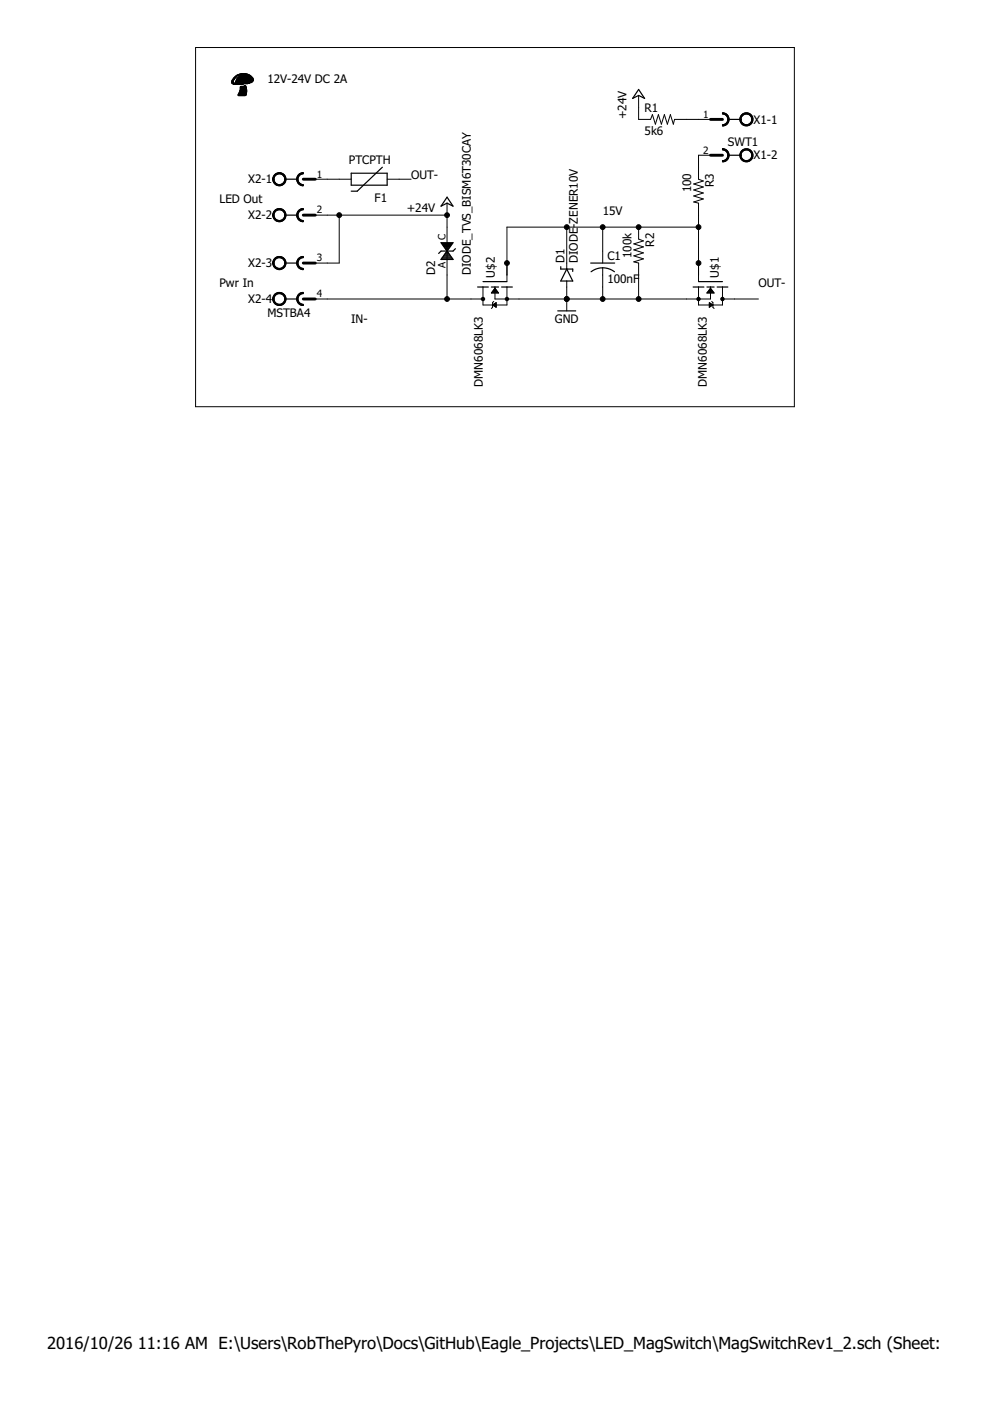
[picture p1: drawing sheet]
<svg xmlns="http://www.w3.org/2000/svg" width="210mm" height="297mm" viewBox="0 0 210 297" stroke-linecap="round" stroke-linejoin="round" font-family="sans-serif">
<g fill="none" stroke="#000" stroke-width=".21">
<path d="M41.5 10.1h126.9v76.1h-126.9zM66.8 38h7.7M82.1 38h5.1M135.4 20.2v5.1h2.5l.4-1 .7 2 .6-2 .6 2 .7-2 .6 2 .6-2 .7 2 .2-1h7.6M150.6 32.9h-2.5v5.1l1 .4-2 .6 2 .6-2 .7 2 .6-2 .7 2 .6-2 .6 1 .3v16.5M66.8 45.6h28M71.9 45.6v10.2h-5.1M94.8 43.1v20.3M120.2 48.2v8.8M120.2 59.6v6.3M127.8 48.2v7.6M127.8 56.8v6.6"/>
<path d="M135.4 48.2v2.5l1 .4-2 .6 2 .6-2 .7 2 .6-2 .7 2 .6-2 .6 1 .3v7.6M148.1 48.2h-40.6v11.4M66.8 63.4h35.6M102.4 60.9v3.8h5.1v-3.8M104.2 62.1h1.5M104.3 62h1.3M104.4 61.8h1.1M104.4 64.7l.8-.5v1zM104.5 61.7h.9M104.5 64.6h.7M104.5 64.7h.7M104.6 61.6h.7"/>
<path d="M104.6 61.5h.6M104.7 64.5h.5M104.7 63.9l-.3 .3v1l-.2 .2M104.7 64.9h.5M104.8 61.4h.3M104.8 61.2h.2M104.9 64.4h.3M104.9 65h.3M104.9 61.1h.1M104.9 60.9v2.5h45.7v-2.5M104.9 61.1l.8 1h-1.5zM105 64.2h.2"/>
<path d="M105.1 65.1h.1M148.1 60.9v3.8h5.1v-3.8M149.9 62.1h1.5M150 62h1.3M150.1 61.8h1.1M150.2 61.7h.9M150.3 61.6h.7M150.4 61.5h.5M150.4 64.2l.8 .5-.8 .5zM150.4 65.1h.1M150.4 65h.3M150.4 64.9h.5"/>
<path d="M150.4 64.7h.6M150.4 64.6h.7M150.4 64.5h.5M150.4 64.4h.3M150.4 64.2h.1M150.5 61.4h.3M150.5 61.2h.2M150.6 61.1h.1M150.6 61.1l.8 1h-1.5zM150.9 63.9l.3 .3v1l.2 .2M153.2 63.4h7.6"/>
</g>
<g fill="none" stroke="#000" stroke-width=".25">
<path d="M135.4 19l1.3 1.9-1.3-.7-1.3 .7zM60.5 38h2.5M74.5 36.7h7.6v2.6h-7.6zM81.1 35.5l-5.4 5h-1.2M154.5 25.3h2.5M154.5 32.9h2.5M60.5 45.6h2.5M60.5 55.8h2.5M93.5 51.5h2.6l-2.6 3.5h2.6zM93.6 54.9h2.4M93.6 51.6h2.3M93.7 54.7h2.1"/>
<path d="M93.8 51.8h2M93.9 54.5h1.8M93.9 52.1h1.7M94 54.3h1.5M94.1 52.3h1.4M94.2 54.1h1.2M94.3 52.5h1M94.3 53.8h.9M94.4 52.7h.7M94.5 53.6h.6M94.6 53h.4M94.7 53.4h.2"/>
<path d="M94.7 53.2h.1M94.8 41.8l1.3 1.9-1.3-.6-1.3 .6zM96.6 52.7l-.5 .5h-2.6l-.5 .5M102.4 59.7h5.1M118.9 56.5v.5h2.5v.6M120.2 57l1.2 2.6h-2.5zM125.2 55.8h5.1M125.3 57.6a4 4 0 0 1 5 0M148.1 59.7h5.1M60.5 63.4h2.5M101.3 60.9h2.2M104.2 60.9h1.5"/>
<path d="M106.3 60.9h2.3M118.3 65.9h3.8M147 60.9h2.2M149.9 60.9h1.5M152 60.9h2.3"/>
</g>
<g fill="#000" stroke="#000" stroke-width=".21">
<path d="M58.2 37a1.4 1.4 0 0 1 2.2 .3 1.4 1.4 0 0 1-.8 2.1 1.4 1.4 0 0 1-1.8-1.4h.3a1.15 1.15 0 0 1 1.6-1.1 1.15 1.15 0 0 1 .3 2 1.15 1.15 0 0 1-1.9-.6v-.3h-.3z" fill-rule="evenodd"/>
<path d="M58.2 37a1.4 1.4 0 0 1 2.2 .3 1.4 1.4 0 0 1-.8 2.1 1.4 1.4 0 0 1-1.8-1.4h.3a1.15 1.15 0 0 1 1.6-1.1 1.15 1.15 0 0 1 .3 2 1.15 1.15 0 0 1-1.9-.6v-.3h-.3z" fill-rule="evenodd"/>
<path d="M62.9 38h.3l.2 .7 .4 .3 .5 .1v.3a1.37 1.37 0 0 1-1.4-1.4z" fill-rule="evenodd"/>
<path d="M63.3 37l1-.4v.3l-.7 .2-.4 .9h-.3z" fill-rule="evenodd"/>
<path d="M63.3 37l.9-.4h.1v.3a1.14 1.14 0 0 0-1.1 1.1 1.14 1.14 0 0 0 1.1 1.1v.3a1.4 1.4 0 0 1-1.3-.9 1.4 1.4 0 0 1 .3-1.5z" fill-rule="evenodd"/>
<path d="M154.3 25.3h.3a1.37 1.37 0 0 1-1.4 1.4v-.2l.9-.5z" fill-rule="evenodd"/>
<path d="M153.2 23.9a1.4 1.4 0 0 1 1.4 1.4 1.4 1.4 0 0 1-1.4 1.4v-.2a1.14 1.14 0 0 0 1.1-1.2 1.14 1.14 0 0 0-1.1-1.1z" fill-rule="evenodd"/>
<path d="M154.3 32.9h.3a1.37 1.37 0 0 1-1.4 1.4v-.2l.5-.1 .4-.4z" fill-rule="evenodd"/>
<path d="M153.2 31.5a1.4 1.4 0 0 1 1.4 1.4 1.4 1.4 0 0 1-1.4 1.4v-.2a1.14 1.14 0 0 0 1.1-1.2 1.14 1.14 0 0 0-1.1-1.1z" fill-rule="evenodd"/>
<path d="M153.2 23.9a1.37 1.37 0 0 1 1.4 1.4h-.3l-.1-.5-.3-.4-.7-.2z" fill-rule="evenodd"/>
<path d="M153.2 31.5a1.37 1.37 0 0 1 1.4 1.4h-.3l-.4-.9-.7-.2z" fill-rule="evenodd"/>
<path d="M157.2 24.3a1.4 1.4 0 0 1 2.3 .3 1.4 1.4 0 0 1-.9 2 1.4 1.4 0 0 1-1.7-1.3h.2a1.14 1.14 0 0 1 1.7-.9 1.14 1.14 0 0 1 .1 1.9 1.14 1.14 0 0 1-1.8-.7v-.3h-.2z" fill-rule="evenodd"/>
<path d="M157.2 24.3a1.4 1.4 0 0 1 2.3 .3 1.4 1.4 0 0 1-.9 2 1.4 1.4 0 0 1-1.7-1.3h.2a1.14 1.14 0 0 1 1.7-.9 1.14 1.14 0 0 1 .1 1.9 1.14 1.14 0 0 1-1.8-.7v-.3h-.2z" fill-rule="evenodd"/>
<path d="M157.2 32a1.4 1.4 0 0 1 2.3 .2 1.4 1.4 0 0 1-.9 2.1 1.4 1.4 0 0 1-1.7-1.4h.2a1.14 1.14 0 0 1 1.7-.9 1.14 1.14 0 0 1 .1 1.9 1.14 1.14 0 0 1-1.8-.7v-.3h-.2z" fill-rule="evenodd"/>
<path d="M157.2 32a1.4 1.4 0 0 1 2.3 .2 1.4 1.4 0 0 1-.9 2.1 1.4 1.4 0 0 1-1.7-1.4h.2a1.14 1.14 0 0 1 1.7-.9 1.14 1.14 0 0 1 .1 1.9 1.14 1.14 0 0 1-1.8-.7v-.3h-.2z" fill-rule="evenodd"/>
<path d="M58.2 44.7a1.4 1.4 0 0 1 2.2 .2 1.4 1.4 0 0 1-.8 2.1 1.4 1.4 0 0 1-1.8-1.4h.3a1.15 1.15 0 0 1 1.6-1.1 1.15 1.15 0 0 1 .3 1.9 1.15 1.15 0 0 1-1.9-.5v-.3h-.3z" fill-rule="evenodd"/>
<path d="M58.2 44.7a1.4 1.4 0 0 1 2.2 .2 1.4 1.4 0 0 1-.8 2.1 1.4 1.4 0 0 1-1.8-1.4h.3a1.15 1.15 0 0 1 1.6-1.1 1.15 1.15 0 0 1 .3 1.9 1.15 1.15 0 0 1-1.9-.5v-.3h-.3z" fill-rule="evenodd"/>
<path d="M58.2 54.8a1.4 1.4 0 0 1 2.2 .3 1.4 1.4 0 0 1-.8 2 1.4 1.4 0 0 1-1.8-1.3h.3a1.15 1.15 0 0 1 1.6-1.1 1.15 1.15 0 0 1 .3 1.9 1.15 1.15 0 0 1-1.9-.6v-.2h-.3z" fill-rule="evenodd"/>
<path d="M58.2 54.8a1.4 1.4 0 0 1 2.2 .3 1.4 1.4 0 0 1-.8 2 1.4 1.4 0 0 1-1.8-1.3h.3a1.15 1.15 0 0 1 1.6-1.1 1.15 1.15 0 0 1 .3 1.9 1.15 1.15 0 0 1-1.9-.6v-.2h-.3z" fill-rule="evenodd"/>
<path d="M62.9 45.6h.3l.2 .7 .4 .4 .5 .1v.2a1.37 1.37 0 0 1-1.4-1.4z" fill-rule="evenodd"/>
<path d="M62.9 55.8h.3l.2 .7 .9 .4v.3a1.37 1.37 0 0 1-1.4-1.4z" fill-rule="evenodd"/>
<path d="M63.3 44.6l.5-.3 .5-.1v.3l-.7 .2-.4 .9h-.3z" fill-rule="evenodd"/>
<path d="M63.3 44.6l.9-.4h.1v.3a1.14 1.14 0 0 0-1.1 1.1 1.14 1.14 0 0 0 1.1 1.2v.2a1.4 1.4 0 0 1-1.3-.9 1.4 1.4 0 0 1 .3-1.5z" fill-rule="evenodd"/>
<path d="M63.3 54.8l.5-.4h.5v.2l-.7 .3-.3 .4-.1 .5h-.3z" fill-rule="evenodd"/>
<path d="M63.3 54.8l.9-.4h.1v.2a1.14 1.14 0 0 0-1.1 1.2 1.14 1.14 0 0 0 1.1 1.1v.3a1.4 1.4 0 0 1-1.3-.9 1.4 1.4 0 0 1 .3-1.5z" fill-rule="evenodd"/>
<path d="M58.2 62.4a1.4 1.4 0 0 1 2.2 .3 1.4 1.4 0 0 1-.8 2 1.4 1.4 0 0 1-1.8-1.3h.3a1.15 1.15 0 0 1 1.6-1.1 1.15 1.15 0 0 1 .3 1.9 1.15 1.15 0 0 1-1.9-.5v-.3h-.3z" fill-rule="evenodd"/>
<path d="M58.2 62.4a1.4 1.4 0 0 1 2.2 .3 1.4 1.4 0 0 1-.8 2 1.4 1.4 0 0 1-1.8-1.3h.3a1.15 1.15 0 0 1 1.6-1.1 1.15 1.15 0 0 1 .3 1.9 1.15 1.15 0 0 1-1.9-.5v-.3h-.3z" fill-rule="evenodd"/>
<path d="M62.9 63.4h.3l.2 .7 .9 .4v.3a1.37 1.37 0 0 1-1.4-1.4z" fill-rule="evenodd"/>
<path d="M63.3 62.4l.5-.3 .5-.1v.3l-.7 .2-.3 .4-.1 .5h-.3z" fill-rule="evenodd"/>
<path d="M63.3 62.4l.9-.4h.1v.3a1.14 1.14 0 0 0-1.1 1.1 1.14 1.14 0 0 0 1.1 1.1v.3a1.39 1.39 0 0 1-1.3-.9 1.39 1.39 0 0 1 .3-1.5z" fill-rule="evenodd"/>
<circle cx="71.9" cy="45.6" r=".51"/>
<circle cx="94.8" cy="45.6" r=".51"/>
<circle cx="107.5" cy="55.8" r=".51"/>
<circle cx="120.2" cy="48.2" r=".51"/>
<circle cx="127.8" cy="48.2" r=".51"/>
<circle cx="135.4" cy="48.2" r=".51"/>
<circle cx="148.1" cy="55.8" r=".51"/>
<circle cx="148.1" cy="48.2" r=".51"/>
<circle cx="94.8" cy="63.4" r=".51"/>
<circle cx="102.4" cy="63.4" r=".36"/>
<circle cx="107.5" cy="63.4" r=".36"/>
<circle cx="120.2" cy="63.4" r=".51"/>
<circle cx="127.8" cy="63.4" r=".51"/>
<circle cx="135.4" cy="63.4" r=".51"/>
<circle cx="148.1" cy="63.4" r=".36"/>
<circle cx="153.2" cy="63.4" r=".36"/>
</g>
<path d="M64.3 38h2.5M150.6 25.3h2.6M150.6 32.9h2.6M64.3 45.6h2.5M64.3 55.8h2.5M64.3 63.4h2.5" fill="none" stroke="#000" stroke-width=".61"/>
<g fill="#000" stroke="#000" stroke-width=".21">
<path d="M49.1 17.6l3.8 .1zM49.1 17.5l.4 .1zM49.1 17.4l.3 .1zM49.1 17.3l.3 .1zM49.1 17.2l.4 .1zM49.1 17.1l.4 .1zM49.2 17.7l3.3 .1zM49.2 17l.3 .1zM49.2 16.9l.4 .1zM49.3 16.8l.4 .1zM49.4 17.8l2.2 .1zM49.4 16.7l.3 .1z"/>
<path d="M49.4 16.6l.4 .1zM49.5 16.5l.4 .1zM49.6 16.4l.4 .1zM49.7 16.3l.4 .1zM49.8 16.2l.4 .1zM49.9 17.4l3.5 .1zM49.9 17.5l3.3 .1zM49.9 17.3l3.6 .1zM49.9 16.1l.4 .1zM50 17.2l3.6 .1zM50 17.1l3.7 .1zM50 17l3.7 .1z"/>
<path d="M50.1 16.9l3.6 .1zM50.1 16.8l3.6 .1zM50.1 16l.4 .1zM50.2 16.7l3.5 .1zM50.2 16.6l3.4 .1zM50.2 15.9l.5 .1zM50.3 16.5l3.3 .1zM50.4 15.8l.5 .1zM50.4 16.4l3.1 .1zM50.5 20l1.7 .1zM50.5 19.9l1.7 .1zM50.5 16.3l2.9 .1z"/>
<path d="M50.6 19.8l1.6 .1zM50.6 19.7l1.6 .1zM50.6 16.2l2.7 .1zM50.7 19.5l1.6 .1zM50.7 15.7l1.8 .1zM50.7 19.6l1.5 .1zM50.7 16.1l2.5 .1zM50.8 19.4l1.5 .1zM50.8 19.3l1.5 .1zM50.8 19.2l1.5 .1zM50.8 19.1l1.5 .1zM50.8 16l2.3 .1z"/>
<path d="M50.9 19l1.4 .1zM50.9 18.9l1.3 .1zM50.9 18.8l1.3 .1zM50.9 18.7l1.3 .1zM50.9 18.6l1.3 .1zM50.9 18.5l1.3 .1zM50.9 18.4l1.3 .1zM51 18.3l1.1 .1zM51 15.9l1.9 .1zM51 15.6l1.2 .1zM51.1 15.8l1.7 .1zM51.7 18.2l.4 .1z"/>
<path d="M50.4 20.1l1.8 .1zM50.5 20.2l1.5 .1z"/>
</g>
<g font-size="3.5">
<text x="10" y="286">2016/10/26</text>
<text x="29.2" y="286">11:16 AM E:\Users\RobThePyro\Docs\GitHub\Eagle_Projects\LED_MagSwitch\MagSwitchRev1_2.sch (Sheet: 1/1)</text>
</g>
<g font-size="2.5">
<text x="56.7" y="17.7">12V-24V DC 2A</text>
<text x="136.7" y="23.8">R1</text>
<text x="132.9" y="25.3" transform="rotate(-90 132.9 25.3)">+24V</text>
<text x="136.7" y="28.6">5k6</text>
<text x="159.8" y="26.2">X1-1</text>
<text x="74" y="34.7">PTCPTH</text>
<text x="154.3" y="30.9">SWT1</text>
<text x="159.8" y="33.8">X1-2</text>
<text x="52.6" y="38.9">X2-1</text>
<text x="87.2" y="38">OUT-</text>
<text x="146.6" y="40.8" transform="rotate(-90 146.6 40.8)">100</text>
<text x="151.4" y="39.6" transform="rotate(-90 151.4 39.6)">R3</text>
<text x="46.5" y="43.1">LED Out</text>
<text x="52.6" y="46.5">X2-2</text>
<text x="79.4" y="42.8">F1</text>
<text x="86.2" y="44.9">+24V</text>
<text x="127.8" y="45.6">15V</text>
<text x="138.7" y="52.3" transform="rotate(-90 138.7 52.3)">R2</text>
<text x="52.6" y="56.7">X2-3</text>
<text x="92.2" y="58.3" transform="rotate(-90 92.2 58.3)">D2</text>
<text x="99.9" y="58.3" transform="rotate(-90 99.9 58.3)">DIODE_TVS_BISM6T30CAY</text>
<text x="104.9" y="58.8" transform="rotate(-90 104.9 58.8)">U$2</text>
<text x="119.7" y="55.8" transform="rotate(-90 119.7 55.8)">D1</text>
<text x="122.5" y="55.8" transform="rotate(-90 122.5 55.8)">DIODE-ZENER10V</text>
<text x="128.8" y="60">100nF</text>
<text x="128.8" y="55.1">C1</text>
<text x="133.9" y="54.7" transform="rotate(-90 133.9 54.7)">100k</text>
<text x="152.4" y="58.8" transform="rotate(-90 152.4 58.8)">U$1</text>
<text x="46.5" y="60.8">Pwr In</text>
<text x="52.6" y="64.3">X2-4</text>
<text x="160.8" y="60.8">OUT-</text>
<text x="56.7" y="67.2">MSTBA4</text>
<text x="74.5" y="68.5">IN-</text>
<text x="117.6" y="68.5">GND</text>
<text x="102.4" y="82" transform="rotate(-90 102.4 82)">DMN6068LK3</text>
<text x="149.9" y="82" transform="rotate(-90 149.9 82)">DMN6068LK3</text>
</g>
<g font-size="2.1">
<text x="149.1" y="25">1</text>
<text x="149.1" y="32.6">2</text>
<text x="67.2" y="37.6">1</text>
<text x="67.2" y="45.3">2</text>
<text x="94.4" y="50.9" transform="rotate(-90 94.4 50.9)">C</text>
<text x="67.2" y="55.4">3</text>
<text x="94.4" y="56.9" transform="rotate(-90 94.4 56.9)">A</text>
<text x="67.2" y="63">4</text>
</g>
</svg>
